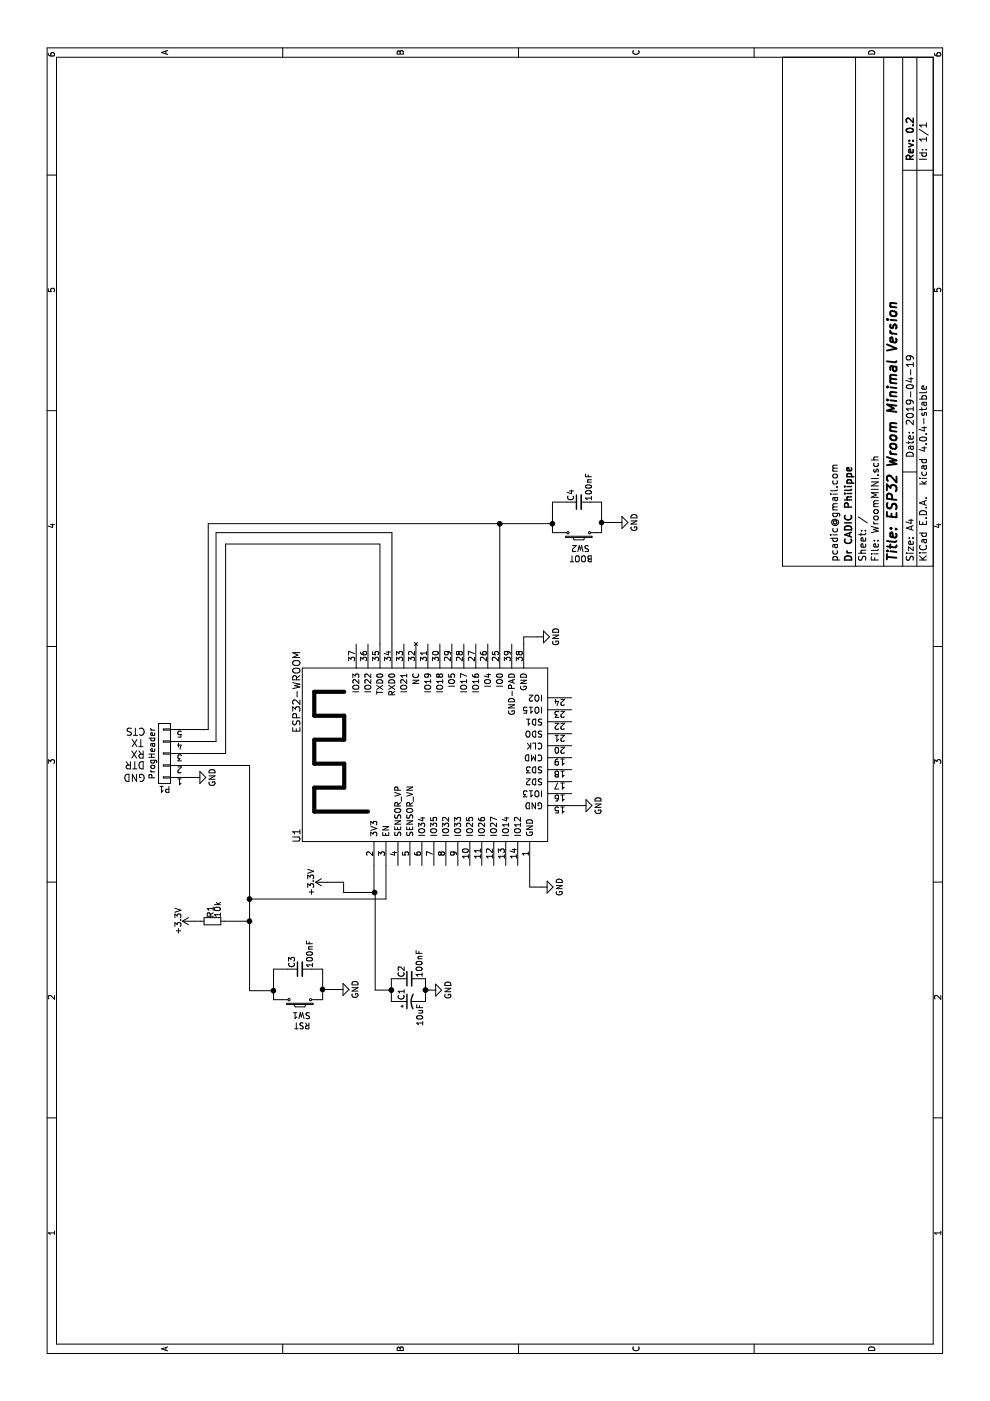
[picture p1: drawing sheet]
EESchema Schematic File Version 2
LIBS:power
LIBS:device
LIBS:transistors
LIBS:conn
LIBS:linear
LIBS:regul
LIBS:74xx
LIBS:cmos4000
LIBS:adc-dac
LIBS:memory
LIBS:xilinx
LIBS:microcontrollers
LIBS:dsp
LIBS:microchip
LIBS:analog_switches
LIBS:motorola
LIBS:texas
LIBS:intel
LIBS:audio
LIBS:interface
LIBS:digital-audio
LIBS:philips
LIBS:display
LIBS:cypress
LIBS:siliconi
LIBS:opto
LIBS:atmel
LIBS:contrib
LIBS:valves
LIBS:esp32-wroom
LIBS:WroomMINI-cache
EELAYER 25 0
EELAYER END
$Descr A4 11693 8268
encoding utf-8
Sheet 1 1
Title "ESP32 Wroom Minimal Version"
Date "2019-04-19"
Rev "0.2"
Comp "Dr CADIC Philippe "
Comment1 "pcadic@gmail.com"
Comment2 ""
Comment3 ""
Comment4 ""
$EndDescr
$Comp
L ESP32-WROOM U1
U 1 1
P 5420 3725
F 0 "U1" H 4720 4975 60  0000 C CNN
F 1 "ESP32-WROOM" H 5920 4975 60  0000 C CNN
F 2 "ESP32-footprints-Lib:ESP32-WROOM" H 5770 5075 60  0001 C CNN
F 3 "" H 4970 4175 60  0001 C CNN
	1    5420 3725
	1    0    0    -1  
$EndComp
$Comp
L CONN_01X05 P1
U 1 1
P 5405 1375
F 0 "P1" H 5405 1675 50  0000 C CNN
F 1 "ProgHeader" V 5505 1375 50  0000 C CNN
F 2 "Socket_Strips:Socket_Strip_Straight_1x05_Pitch2.54mm" H 5405 1375 50  0001 C CNN
F 3 "" H 5405 1375 50  0000 C CNN
	1    5405 1375
	0    -1   -1   0   
$EndComp
$Comp
L GND #PWR7
U 1 1
P 5205 1620
F 0 "#PWR7" H 5205 1370 50  0001 C CNN
F 1 "GND" H 5205 1470 50  0000 C CNN
F 2 "" H 5205 1620 50  0000 C CNN
F 3 "" H 5205 1620 50  0000 C CNN
	1    5205 1620
	1    0    0    -1  
$EndComp
Wire Wire Line
	5205 1575 5205 1620
Text Notes 5245 1215 1    60   ~ 0
GND
Text Notes 5350 1210 1    60   ~ 0
DTR
Text Notes 5440 1210 1    60   ~ 0
RX
Text Notes 5535 1200 1    60   ~ 0
TX
Text Notes 5630 1215 1    60   ~ 0
CTS
Wire Wire Line
	5305 2085 5305 1575
Wire Wire Line
	3425 2085 5305 2085
Wire Wire Line
	4190 2085 4190 3225
Wire Wire Line
	4190 3225 4470 3225
$Comp
L C_Small C2
U 1 1
P 3525 3420
F 0 "C2" H 3535 3490 50  0000 L CNN
F 1 "100nF" H 3535 3340 50  0000 L CNN
F 2 "Capacitors_SMD:C_1206_HandSoldering" H 3525 3420 50  0001 C CNN
F 3 "" H 3525 3420 50  0000 C CNN
	1    3525 3420
	1    0    0    -1  
$EndComp
$Comp
L CP1_Small C1
U 1 1
P 3335 3420
F 0 "C1" H 3345 3490 50  0000 L CNN
F 1 "10uF" H 3130 3335 50  0000 L CNN
F 2 "Capacitors_SMD:C_1206_HandSoldering" H 3335 3420 50  0001 C CNN
F 3 "" H 3335 3420 50  0000 C CNN
	1    3335 3420
	1    0    0    -1  
$EndComp
$Comp
L GND #PWR1
U 1 1
P 3430 3590
F 0 "#PWR1" H 3430 3340 50  0001 C CNN
F 1 "GND" H 3430 3440 50  0000 C CNN
F 2 "" H 3430 3590 50  0000 C CNN
F 3 "" H 3430 3590 50  0000 C CNN
	1    3430 3590
	1    0    0    -1  
$EndComp
Wire Wire Line
	3335 3520 3335 3555
Wire Wire Line
	3335 3555 3525 3555
Wire Wire Line
	3525 3555 3525 3520
Wire Wire Line
	3430 3590 3430 3555
Connection ~ 3430 3555
Wire Wire Line
	3335 3320 3335 3270
Wire Wire Line
	3335 3270 3525 3270
Wire Wire Line
	3525 3270 3525 3320
Wire Wire Line
	3430 3270 3430 3135
Wire Wire Line
	3430 3135 4245 3135
Wire Wire Line
	4245 3135 4245 3125
Wire Wire Line
	4245 3125 4470 3125
Connection ~ 3430 3270
$Comp
L +3.3V #PWR5
U 1 1
P 4330 2735
F 0 "#PWR5" H 4330 2585 50  0001 C CNN
F 1 "+3.3V" H 4330 2875 50  0000 C CNN
F 2 "" H 4330 2735 50  0000 C CNN
F 3 "" H 4330 2735 50  0000 C CNN
	1    4330 2735
	1    0    0    -1  
$EndComp
Wire Wire Line
	4330 2735 4330 2870
Wire Wire Line
	4330 2870 4245 2870
Wire Wire Line
	4245 2870 4245 3130
Connection ~ 4245 3130
Wire Wire Line
	4005 2085 4005 1875
Connection ~ 4190 2085
$Comp
L R_Small R1
U 1 1
P 4005 1775
F 0 "R1" H 4035 1795 50  0000 L CNN
F 1 "10k" H 4035 1735 50  0000 L CNN
F 2 "Resistors_SMD:R_1206_HandSoldering" H 4005 1775 50  0001 C CNN
F 3 "" H 4005 1775 50  0000 C CNN
	1    4005 1775
	1    0    0    -1  
$EndComp
$Comp
L +3.3V #PWR3
U 1 1
P 4005 1625
F 0 "#PWR3" H 4005 1475 50  0001 C CNN
F 1 "+3.3V" H 4005 1765 50  0000 C CNN
F 2 "" H 4005 1625 50  0000 C CNN
F 3 "" H 4005 1625 50  0000 C CNN
	1    4005 1625
	1    0    0    -1  
$EndComp
Wire Wire Line
	4005 1675 4005 1625
Wire Wire Line
	3425 2085 3425 2285
Connection ~ 4005 2085
$Comp
L GND #PWR2
U 1 1
P 3435 2815
F 0 "#PWR2" H 3435 2565 50  0001 C CNN
F 1 "GND" H 3435 2665 50  0000 C CNN
F 2 "" H 3435 2815 50  0000 C CNN
F 3 "" H 3435 2815 50  0000 C CNN
	1    3435 2815
	1    0    0    -1  
$EndComp
$Comp
L C_Small C3
U 1 1
P 3605 2505
F 0 "C3" H 3615 2575 50  0000 L CNN
F 1 "100nF" H 3615 2425 50  0000 L CNN
F 2 "Capacitors_SMD:C_1206_HandSoldering" H 3605 2505 50  0001 C CNN
F 3 "" H 3605 2505 50  0000 C CNN
	1    3605 2505
	1    0    0    -1  
$EndComp
$Comp
L SW_PUSH_SMALL_H SW1
U 1 1
P 3350 2505
F 0 "SW1" H 3335 2640 50  0000 C CNN
F 1 "RST" H 3330 2725 50  0000 C CNN
F 2 "Buttons_Switches_SMD:SW_SPST_B3U-1000P" H 3350 2705 50  0001 C CNN
F 3 "" H 3350 2705 50  0000 C CNN
	1    3350 2505
	0    -1   -1   0   
$EndComp
Wire Wire Line
	3350 2355 3350 2285
Wire Wire Line
	3350 2285 3605 2285
Wire Wire Line
	3605 2285 3605 2405
Connection ~ 3425 2285
Wire Wire Line
	3350 2655 3350 2695
Wire Wire Line
	3350 2695 3605 2695
Wire Wire Line
	3605 2695 3605 2605
Wire Wire Line
	3435 2815 3435 2695
Connection ~ 3435 2695
Wire Wire Line
	7325 1740 7325 4615
$Comp
L GND #PWR9
U 1 1
P 7335 5145
F 0 "#PWR9" H 7335 4895 50  0001 C CNN
F 1 "GND" H 7335 4995 50  0000 C CNN
F 2 "" H 7335 5145 50  0000 C CNN
F 3 "" H 7335 5145 50  0000 C CNN
	1    7335 5145
	1    0    0    -1  
$EndComp
$Comp
L C_Small C4
U 1 1
P 7505 4835
F 0 "C4" H 7515 4905 50  0000 L CNN
F 1 "100nF" H 7515 4755 50  0000 L CNN
F 2 "Capacitors_SMD:C_1206_HandSoldering" H 7505 4835 50  0001 C CNN
F 3 "" H 7505 4835 50  0000 C CNN
	1    7505 4835
	1    0    0    -1  
$EndComp
$Comp
L SW_PUSH_SMALL_H SW2
U 1 1
P 7250 4835
F 0 "SW2" H 7235 4970 50  0000 C CNN
F 1 "BOOT" H 7230 5055 50  0000 C CNN
F 2 "Buttons_Switches_SMD:SW_SPST_B3U-1000P" H 7250 5035 50  0001 C CNN
F 3 "" H 7250 5035 50  0000 C CNN
	1    7250 4835
	0    -1   -1   0   
$EndComp
Wire Wire Line
	7250 4685 7250 4615
Wire Wire Line
	7250 4615 7505 4615
Wire Wire Line
	7505 4615 7505 4735
Connection ~ 7325 4615
Wire Wire Line
	7250 4985 7250 5025
Wire Wire Line
	7250 5025 7505 5025
Wire Wire Line
	7505 5025 7505 4935
Wire Wire Line
	7335 5145 7335 5025
Connection ~ 7335 5025
Wire Wire Line
	6320 4175 7325 4175
Wire Wire Line
	5605 1575 5605 1740
Wire Wire Line
	5605 1740 7325 1740
Connection ~ 7325 4175
$Comp
L GND #PWR4
U 1 1
P 4290 4520
F 0 "#PWR4" H 4290 4270 50  0001 C CNN
F 1 "GND" H 4290 4370 50  0000 C CNN
F 2 "" H 4290 4520 50  0000 C CNN
F 3 "" H 4290 4520 50  0000 C CNN
	1    4290 4520
	1    0    0    -1  
$EndComp
$Comp
L GND #PWR6
U 1 1
P 4970 4845
F 0 "#PWR6" H 4970 4595 50  0001 C CNN
F 1 "GND" H 4970 4695 50  0000 C CNN
F 2 "" H 4970 4845 50  0000 C CNN
F 3 "" H 4970 4845 50  0000 C CNN
	1    4970 4845
	1    0    0    -1  
$EndComp
Wire Wire Line
	4470 4425 4290 4425
Wire Wire Line
	4290 4425 4290 4520
Wire Wire Line
	4970 4775 4970 4845
$Comp
L GND #PWR8
U 1 1
P 6380 4490
F 0 "#PWR8" H 6380 4240 50  0001 C CNN
F 1 "GND" H 6380 4340 50  0000 C CNN
F 2 "" H 6380 4490 50  0000 C CNN
F 3 "" H 6380 4490 50  0000 C CNN
	1    6380 4490
	1    0    0    -1  
$EndComp
Wire Wire Line
	6320 4375 6380 4375
Wire Wire Line
	6380 4375 6380 4490
Wire Wire Line
	6320 3275 7250 3275
Wire Wire Line
	7250 3275 7250 1805
Wire Wire Line
	7250 1805 5505 1805
Wire Wire Line
	5505 1805 5505 1575
Wire Wire Line
	5405 1575 5405 1885
Wire Wire Line
	5405 1885 7155 1885
Wire Wire Line
	7155 1885 7155 3175
Wire Wire Line
	7155 3175 6320 3175
$EndSCHEMATC
